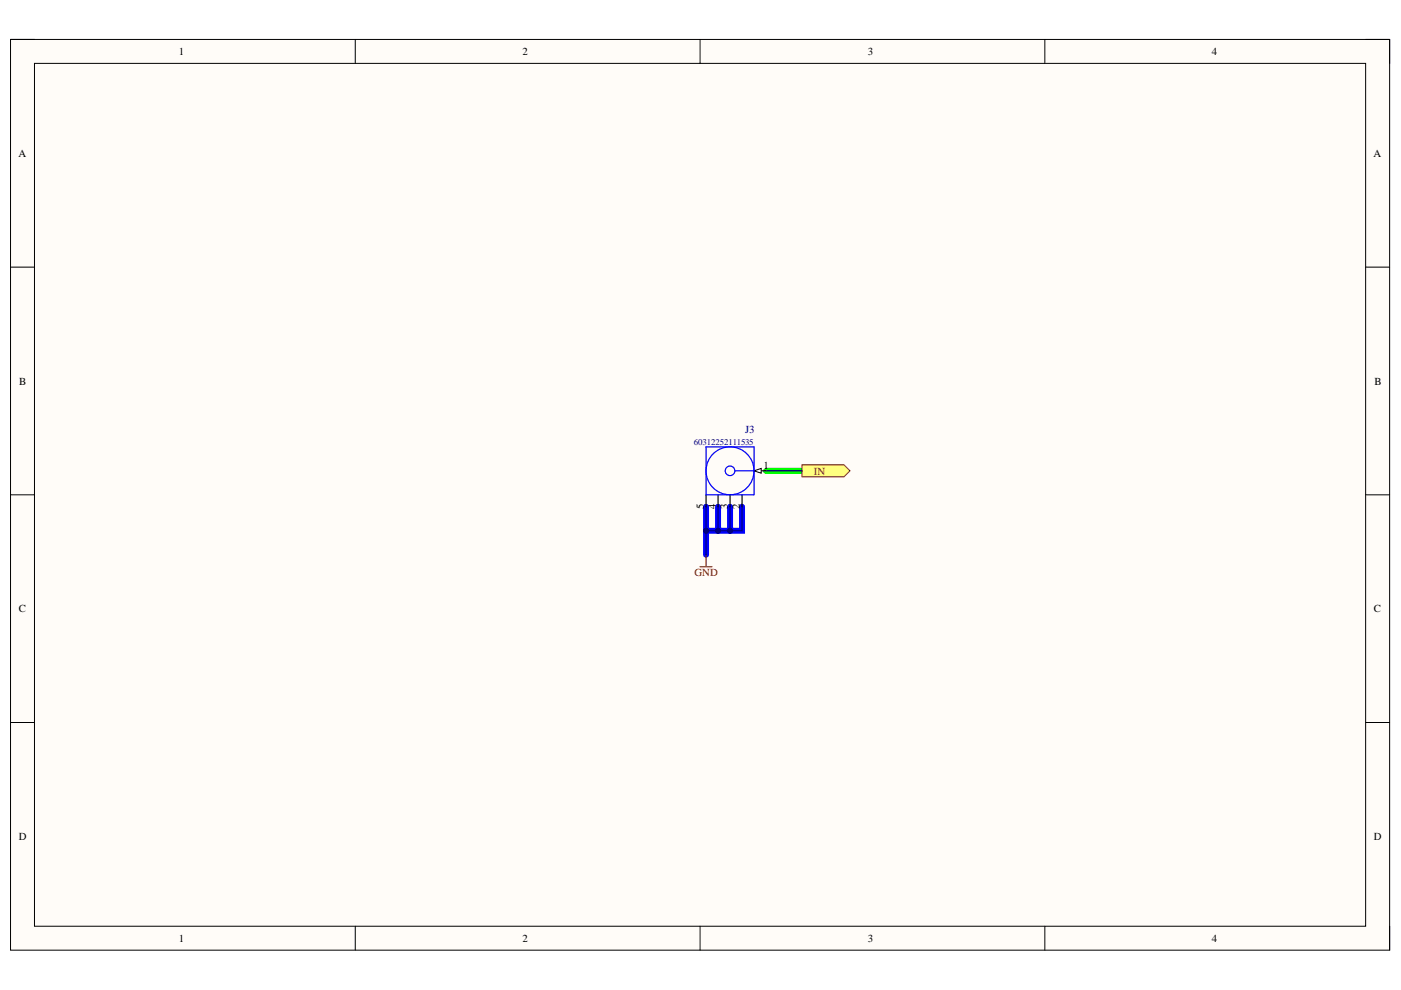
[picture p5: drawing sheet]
<svg xmlns="http://www.w3.org/2000/svg" width="297mm" height="210mm" viewBox="0 0 297 210" stroke-linecap="round" stroke-linejoin="round" font-family="sans-serif">
<path d="M2.2 8.4h292.4v193.1h-292.4z" fill-rule="evenodd" fill="#fffcf8"/>
<path d="M2.2 8.4h292.4v193.1h-292.4z" fill="none" stroke="#000" stroke-width=".21"/>
<path d="M7.3 13.4h282.2v183h-282.2z" fill-rule="evenodd" fill="#fffcf8"/>
<g fill="none" stroke="#000" stroke-width=".21">
<path d="M2.2 8.4h5.1M7.3 13.4h282.2v183h-282.2zM75.3 8.4v5M148.4 8.4v5M221.5 8.4v5M289.5 8.4h5.1v5M2.2 56.6h5.1M289.5 56.6h5.1M2.2 104.9h5.1M289.5 104.9h5.1M2.2 153.2h5.1M289.5 153.2h5.1"/>
<path d="M75.3 196.4v5.1M148.4 196.4v5.1M221.5 196.4v5.1M294.6 196.4v5.1"/>
</g>
<path d="M149.7 107.4v5.1h7.6v-5.1M149.7 112.5v5.1M152.2 107.4v5.1M154.8 107.4v5.1" fill="none" stroke="#00f" stroke-width="1.3"/>
<path d="M162.4 99.8h7.6" fill="none" stroke="#0f0" stroke-width="1.3"/>
<path d="M149.7 117.6v2.6M148.4 120.2h2.6" fill="none" stroke="#800000" stroke-width=".25"/>
<path d="M154.8 107.4v5.1" fill="none" stroke="#000080" stroke-width=".25"/>
<circle cx="154.8" cy="112.5" r=".51" fill="#000080"/>
<circle cx="154.8" cy="112.5" r=".51" fill="none" stroke="#000080" stroke-width=".21"/>
<path d="M152.2 107.4v5.1" fill="none" stroke="#000080" stroke-width=".25"/>
<circle cx="152.2" cy="112.5" r=".51" fill="#000080"/>
<circle cx="152.2" cy="112.5" r=".51" fill="none" stroke="#000080" stroke-width=".21"/>
<path d="M149.7 107.4v5.1h7.6v-5.1" fill="none" stroke="#000080" stroke-width=".25"/>
<circle cx="149.7" cy="112.5" r=".51" fill="#000080"/>
<circle cx="149.7" cy="112.5" r=".51" fill="none" stroke="#000080" stroke-width=".21"/>
<circle cx="152.2" cy="112.5" r=".51" fill="#000080"/>
<circle cx="152.2" cy="112.5" r=".51" fill="none" stroke="#000080" stroke-width=".21"/>
<circle cx="154.8" cy="112.5" r=".51" fill="#000080"/>
<circle cx="154.8" cy="112.5" r=".51" fill="none" stroke="#000080" stroke-width=".21"/>
<path d="M149.7 112.5v5.1" fill="none" stroke="#000080" stroke-width=".25"/>
<circle cx="149.7" cy="112.5" r=".51" fill="#000080"/>
<circle cx="149.7" cy="112.5" r=".51" fill="none" stroke="#000080" stroke-width=".21"/>
<path d="M170 98.6h8.9l1.3 1.2-1.3 1.3h-8.9z" fill-rule="evenodd" fill="#ffff80"/>
<path d="M170 98.6h8.9l1.3 1.2-1.3 1.3h-8.9z" fill="none" stroke="#800000" stroke-width=".21"/>
<path d="M162.4 99.8h7.6" fill="none" stroke="#000080" stroke-width=".25"/>
<path d="M159.9 99.8h2.5M149.7 104.9v2.5" fill="none" stroke="#000" stroke-width=".25"/>
<g fill="none" stroke="#00f" stroke-width=".25">
<circle cx="154.8" cy="99.8" r="5.1"/>
<circle cx="154.8" cy="99.8" r="1.02"/>
</g>
<path d="M159.9 99.8l1.5-.5v1z" fill="#f8fcff"/>
<path d="M159.9 99.8l1.5-.5v1z" fill="none" stroke="#000" stroke-width=".21"/>
<path d="M152.2 104.9v2.5M154.8 104.9v2.5M157.3 104.9v2.5" fill="none" stroke="#000" stroke-width=".25"/>
<path d="M149.7 94.7h10.2v10.2h-10.2zM155.8 99.8h4.1" fill="none" stroke="#00f" stroke-width=".25"/>
<g font-size="2.3">
<text x="37.9" y="11.7">1</text>
<text x="110.8" y="11.7">2</text>
<text x="184" y="11.7">3</text>
<text x="256.9" y="11.7">4</text>
<text x="3.9" y="33.3">A</text>
<text x="291.2" y="33.3">A</text>
<text x="4.1" y="81.5">B</text>
<text x="291.4" y="81.5">B</text>
<text x="161.9" y="99.4">1</text>
<text x="149.2" y="107.9" transform="rotate(-90 149.2 107.9)">5</text>
<text x="154.3" y="107.9" transform="rotate(-90 154.3 107.9)">3</text>
<text x="151.7" y="108" transform="rotate(-90 151.7 108)">4</text>
<text x="156.8" y="108" transform="rotate(-90 156.8 108)">2</text>
<text x="4" y="129.8">C</text>
<text x="291.3" y="129.8">C</text>
<text x="4" y="178.1">D</text>
<text x="291.3" y="178.1">D</text>
<text x="37.9" y="199.7">1</text>
<text x="110.8" y="199.7">2</text>
<text x="184" y="199.7">3</text>
<text x="256.9" y="199.7">4</text>
</g>
<text font-size="2.3" fill="#000080" x="158" y="91.8">J3</text>
<g font-size="2.3" fill="#800000">
<text x="172.6" y="100.6">IN</text>
<text x="147.3" y="122.2">GND</text>
</g>
<text font-size="1.9" fill="#000080" x="147.1" y="94.4">60312252111535</text>
</svg>
